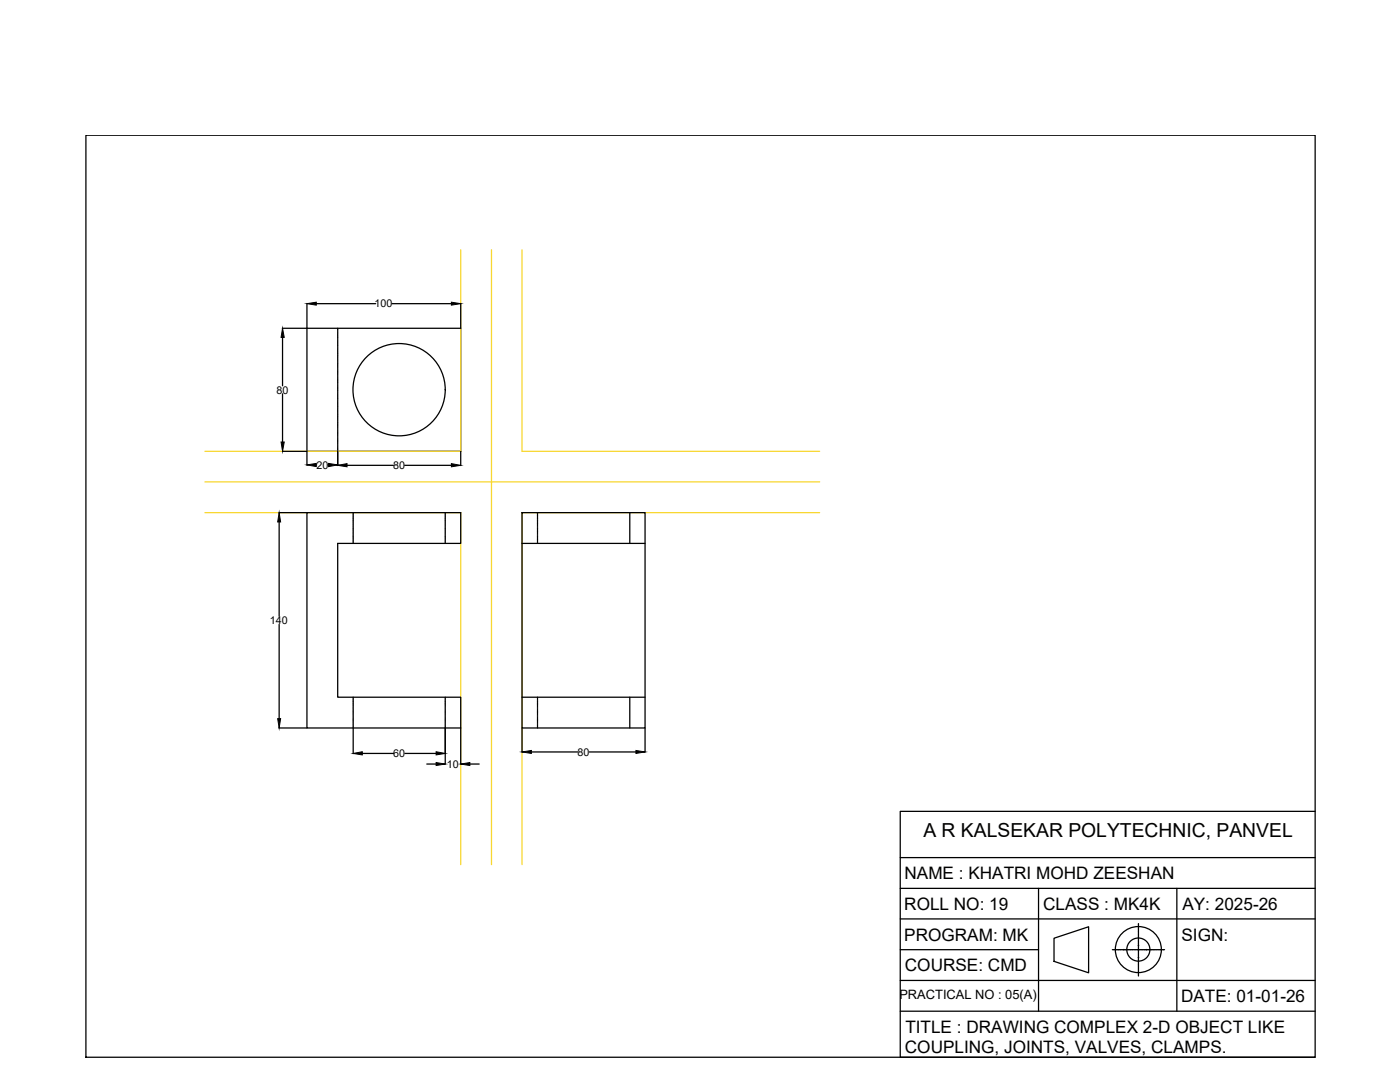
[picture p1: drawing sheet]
<svg xmlns="http://www.w3.org/2000/svg" width="279mm" height="216mm" viewBox="0 0 279 216" stroke-linecap="round" stroke-linejoin="round" font-family="sans-serif">
<!-- layer: 0 -->
<g fill="none" stroke="#000" stroke-width=".25">
<path d="M17.1 27h245.4v184h-245.4zM56.3 65.5h35.6M56.4 67.3v9.7M56.4 78.6v9.6M61.3 60.6v32.3M63.1 60.6h11.9M67.4 65.5v.4M67.4 66v.1M67.4 66.2v.2M67.4 66.4v.2M67.4 66.6v.2M67.4 66.9v.1"/>
<path d="M67.4 67.1v.4M67.4 67.6v.1M67.4 67.8v.2M67.4 68v.2M67.4 68.3v.1M67.4 68.5v.1M67.4 68.7v.4M67.4 69.2v.1M67.4 69.4v.2M67.4 69.7v.1M67.4 69.9v.1M67.4 70.1v.1"/>
<path d="M67.4 70.3v.4M67.4 70.8v.4M67.4 71.3v.1M67.4 71.5v.1M67.4 71.7v.2M67.4 71.9v.2M67.4 72.2v.1M67.4 72.4v.4M67.4 72.9v.1M67.4 73.1v.2M67.4 73.3v.2M67.4 73.5v.2"/>
<path d="M67.4 73.8v.1M67.4 74v.4M67.4 74.5v.1M67.4 74.7v.2M67.4 74.9v.2M67.4 75.2v.1M67.4 75.4v.1M67.4 75.6v.4M67.4 76.1v.4M67.4 76.6v.1M67.4 76.8v.1M67.4 77v.1"/>
<path d="M67.4 77.2v.4M67.4 77.7v.4M67.4 78.2v.1M67.4 78.4v.1M67.4 78.6v.2M67.4 78.8v.2M67.4 79.1v.1M67.4 79.3v.4M67.4 79.8v.1M67.4 80v.2M78.2 60.6h11.9M91.9 60.6v32.3"/>
<path d="M63.1 92.8h.1M65.4 92.8h.2M67.4 89.9v.2h-11.1M67.4 80.2v.2M67.4 80.4v.2M67.4 80.7v.1M67.4 80.9v.4M67.4 81.4v.1M67.4 81.6v.2M67.4 81.8v.2M67.4 82.1v.1M67.4 82.3v.1"/>
<path d="M67.4 82.5v.4M67.4 83v.4M67.4 83.5v.1M67.4 83.7v.1M67.4 83.9v.1M67.4 84.1v.4M67.4 84.6v.4M67.4 85.1v.1M67.4 85.3v.1M67.4 85.5v.2M67.4 85.7v.2M67.4 86v.1"/>
<path d="M67.4 86.2v.4M67.4 86.7v.1M67.4 86.9v.2M67.4 87.1v.2M67.4 87.3v.2M67.4 87.6v.1M67.4 87.8v.4M67.4 88.3v.1M67.4 88.5v.2M67.4 88.7v.2M67.4 89v.1M67.4 89.2v.1"/>
<path d="M67.4 89.4v.4M69.3 92.9h9.2M80.8 92.9h9.3M91.9 90.1h-24.5v2.8M55.7 102.3h5.6M55.7 104.2v18.8M61.3 102.3h30.6v6.1h-24.5v30.7h24.5v6.2h-30.6zM70.5 102.3v.2M70.5 102.5v.2M70.5 102.8v.1M70.5 103v.1M70.5 103.2v.4"/>
<path d="M70.5 103.7v.4M70.5 104.2v.1M70.5 104.4v.1M70.5 104.6v.1M70.5 104.8v.2M70.5 105.1v.1M70.5 105.3v.4M70.5 105.8v.1M70.5 106v.1M70.5 106.2v.2M70.5 106.4v.2M70.5 106.7v.1"/>
<path d="M70.5 106.9v.4M70.5 107.4v.1M70.5 107.6v.2M70.5 107.8v.2M70.5 108v.2M70.5 108.3v.1M88.9 102.3v.2M88.9 102.5v.2M88.9 102.8v.1M88.9 103v.1M88.9 103.2v.4M88.9 103.7v.4"/>
<path d="M88.9 104.2v.1M88.9 104.4v.1M88.9 104.6v.1M88.9 104.8v.2M88.9 105.1v.1M88.9 105.3v.4M88.9 105.8v.1M88.9 106v.1M88.9 106.2v.2M88.9 106.4v.2M88.9 106.7v.1M88.9 106.9v.4"/>
<path d="M88.9 107.4v.1M88.9 107.6v.2M88.9 107.8v.2M88.9 108v.2M88.9 108.3v.1M104.2 102.3h24.5v43h-24.5zM104.2 108.4h24.5M107.3 102.3v.2M107.3 102.5v.2M107.3 102.8v.1M107.3 103v.1M107.3 103.2v.4"/>
<path d="M107.3 103.7v.4M107.3 104.2v.1M107.3 104.4v.1M107.3 104.6v.1M107.3 104.8v.2M107.3 105.1v.1M107.3 105.3v.4M107.3 105.8v.1M107.3 106v.1M107.3 106.2v.2M107.3 106.4v.2M107.3 106.7v.1"/>
<path d="M107.3 106.9v.4M107.3 107.4v.1M107.3 107.6v.2M107.3 107.8v.2M107.3 108v.2M107.3 108.3v.1M125.7 102.3v6.1M55.7 124.6v18.8M70.5 139.1v.1M70.5 139.3v.2M70.5 139.6v.1M70.5 139.8v.4"/>
<path d="M88.9 139.1v.1M88.9 139.3v.2M88.9 139.6v.1M88.9 139.8v.4M104.2 139.1h24.5M107.3 139.1v.1M107.3 139.3v.2M107.3 139.6v.1M107.3 139.8v.4M125.7 139.1v6.2M55.7 145.3h5.6M70.5 140.3v.3"/>
<path d="M70.5 140.7v.2M70.5 140.9v.2M70.5 141.2v.1M70.5 141.4v.2M70.5 141.7v.1M70.5 141.9v.4M70.5 142.3v.2M70.5 142.6v.1M70.5 142.8v.1M70.5 143v.2M70.5 143.3v.1M70.5 143.5v.4"/>
<path d="M70.5 143.9v.2M70.5 144.2v.1M70.5 144.4v.1M70.5 144.6v.2M70.5 144.9v.1M70.5 145.1v5.3M72.3 150.3h6.2M80.8 150.3h6.2M85.2 152.5h1.8M88.9 140.3v.3M88.9 140.7v.2M88.9 140.9v.2"/>
<path d="M88.9 141.2v.1M88.9 141.4v.2M88.9 141.7v.1M88.9 141.9v.4M88.9 142.3v.2M88.9 142.6v.1M88.9 142.8v.1M88.9 143v.2M88.9 143.3v.1M88.9 143.5v.4M88.9 143.9v.2M88.9 144.2v.1"/>
<path d="M88.9 144.4v.1M88.9 144.6v.2M88.9 144.9v.1M88.9 145.1v7.4M91.9 145.3v7.2M93.8 152.5h1.8M104.2 145.3v4.8M106 150h9.4M107.3 140.3v.3M107.3 140.7v.2M107.3 140.9v.2M107.3 141.2v.1"/>
<path d="M107.3 141.4v.2M107.3 141.7v.1M107.3 141.9v.4M107.3 142.3v.2M107.3 142.6v.1M107.3 142.8v.1M107.3 143v.2M107.3 143.3v.1M107.3 143.5v.4M107.3 143.9v.2M107.3 144.2v.1M107.3 144.4v.1"/>
<path d="M107.3 144.6v.2M107.3 144.9v.1M107.3 145.1v.2M117.6 150h9.3M128.7 145.3v4.8M179.7 171.1h82.8M179.7 177.3h82.8M207.3 177.3v24.5M234.9 177.3v24.5M262.5 161.9h-82.8v49.1h82.8M179.7 183.4h82.8M179.7 195.6h82.8"/>
<path d="M179.7 189.5h27.6M210.4 187.2l6.9-2.3v9.2l-6.9-2.3zM222 189.5h.2M222.2 189.5h1.4M223.6 189.5h.3M224 189.5h.2M224.3 189.5h1.7M226.1 189.5h.3M226.4 189.5h.3M226.7 189.5h2M227.2 185.9v.3M227.2 186.6v.3"/>
<path d="M227.2 189v.3M227.2 190.4v.3M227.2 192.8v.3M227.2 193.5v.3M227.2 184.3v1.6M227.2 186.3v.2M227.2 186.9v1.7M227.2 188.7v.2M227.2 189.3v1.1M227.2 190.8v.2M227.2 191.1v1.7M227.2 193.2v.2"/>
<path d="M227.2 193.8v.9M228.8 189.5h1.7M230.5 189.5h.3M230.9 189.5h.2M231.2 189.5h1.2M179.7 201.8h82.8"/>
<circle cx="79.6" cy="77.8" r="9.2"/>
<circle cx="227.2" cy="189.5" r="4.6"/>
<circle cx="227.2" cy="189.5" r="2.31"/>
</g>
<path d="M91.9 49.8v40.3h-51M98.1 49.8v122.7M104.2 49.8v40.3h59.4M40.9 96.2h122.7M40.9 102.3h51v70.2M163.6 102.3h-59.4v70.2" fill="none" stroke="#f8d731" stroke-width=".25"/>
<g fill="#000" stroke="#000" stroke-width=".2">
<path d="M56.4 65.5l.3 1.8h-.6zM61.3 60.6l1.8-.3v.6zM90.1 60.3l1.8 .3-1.8 .3zM56.1 88.2h.6l-.3 1.9zM61.3 92.8l1.8-.3v.6zM65.6 92.5l1.8 .3-1.8 .3zM67.4 92.9l1.9-.4v.6zM90.1 92.5l1.8 .4-1.8 .2zM55.7 102.3l.3 1.9h-.6zM55.4 143.4h.6l-.3 1.9zM70.5 150.3l1.8-.3v.6zM87 150l1.9 .3-1.9 .3z"/>
<path d="M87 152.2l1.9 .3-1.9 .3zM91.9 152.5l1.9-.3v.6zM104.2 150l1.8-.3v.6zM126.9 149.7l1.8 .3-1.8 .3zM224.2 189.5h.2zM227.1 188.7h.2zM228.7 189.5h.2z"/>
<circle cx="227.2" cy="191.1" r=".07"/>
</g>
<text font-size="3.9" x="184.3" y="167.1">A R KALSEKAR POLYTECHNIC, PANVEL</text>
<g font-size="3.4">
<text x="180.5" y="175.4">NAME : KHATRI MOHD ZEESHAN</text>
<text x="180.5" y="181.5">ROLL NO: 19</text>
<text x="208.2" y="181.5">CLASS : MK4K</text>
<text x="236" y="181.5">AY: 2025-26</text>
<text x="180.5" y="187.7">PROGRAM: MK</text>
<text x="235.8" y="187.7">SIGN:</text>
<text x="180.6" y="193.8">COURSE: CMD</text>
<text x="235.7" y="199.9">DATE: 01-01-26</text>
<text x="180.7" y="206.1">TITLE : DRAWING COMPLEX 2-D OBJECT LIKE</text>
<text x="180.6" y="210.2">COUPLING, JOINTS, VALVES, CLAMPS.</text>
</g>
<text font-size="2.6" x="179.5" y="199.3">PRACTICAL NO : 05(A)</text>
<g font-size="2.1">
<text x="74.8" y="61.4">100</text>
<text x="55.2" y="78.5">80</text>
<text x="63.2" y="93.5">20</text>
<text x="78.5" y="93.6">80</text>
<text x="53.8" y="124.5">140</text>
<text x="78.5" y="151.1">60</text>
<text x="89.2" y="153.2">10</text>
<text x="115.3" y="150.8">80</text>
</g>
</svg>
